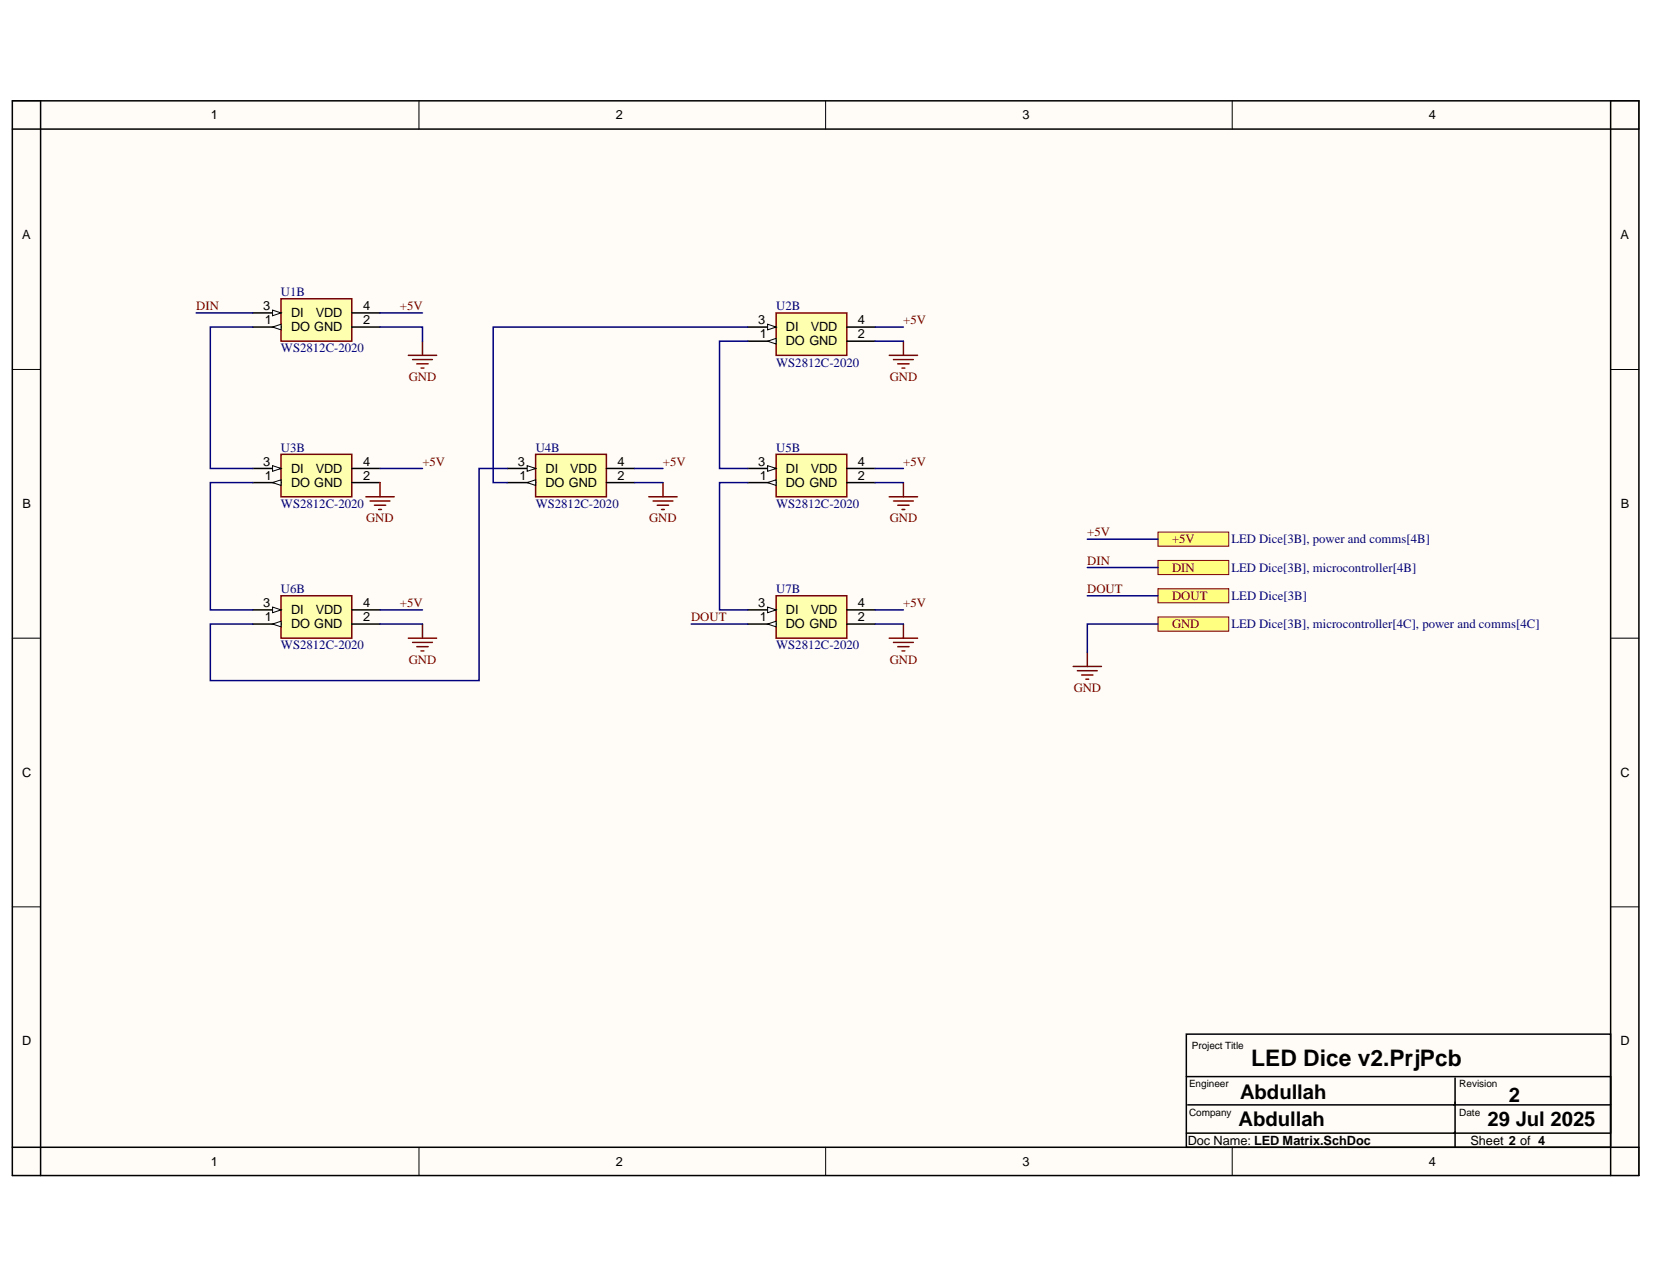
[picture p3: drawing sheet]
<svg xmlns="http://www.w3.org/2000/svg" width="279mm" height="216mm" viewBox="0 0 279 216" stroke-linecap="round" stroke-linejoin="round" font-family="sans-serif">
<g fill="#fffcf8">
<path d="M2.1 17h274.9v181.6h-274.9z" fill-rule="evenodd"/>
<path d="M6.9 21.8h265.3v172h-265.3z" fill-rule="evenodd"/>
</g>
<g fill="none" stroke="#000" stroke-width=".17">
<path d="M2.1 17h4.8M70.8 17v4.8M139.6 17v4.8M208.3 17v4.8M272.2 17h4.8v4.8M2.1 62.4h4.8M272.2 62.4h4.8M2.1 107.8h4.8M272.2 107.8h4.8M2.1 153.2h4.8M272.2 153.2h4.8M70.8 193.8v4.8"/>
<path d="M139.6 193.8v4.8M208.3 193.8v4.8M277 193.8v4.8"/>
</g>
<path d="M2.1 17h274.9v181.6h-274.9zM6.9 17v181.6M272.2 17v181.6M2.1 21.8h274.9M200.5 174.7h71.7v19.1h-71.7zM2.1 193.8h274.9M200.5 181.9h71.7M200.5 191.4h71.7M200.8 186.7h71.4M245.9 182.1v11.7" fill="none" stroke="#000" stroke-width=".25"/>
<path d="M195.7 104.2h12v2.4h-12z" fill-rule="evenodd" fill="#ffff80"/>
<path d="M195.7 104.2h12v2.4h-12z" fill="none" stroke="#800000" stroke-width=".17"/>
<path d="M195.7 89.9h12v2.4h-12z" fill-rule="evenodd" fill="#ffff80"/>
<path d="M195.7 89.9h12v2.4h-12z" fill="none" stroke="#800000" stroke-width=".17"/>
<path d="M195.7 94.7h12v2.4h-12z" fill-rule="evenodd" fill="#ffff80"/>
<path d="M195.7 94.7h12v2.4h-12z" fill="none" stroke="#800000" stroke-width=".17"/>
<path d="M195.7 99.5h12v2.3h-12z" fill-rule="evenodd" fill="#ffff80"/>
<path d="M195.7 99.5h12v2.3h-12z" fill="none" stroke="#800000" stroke-width=".17"/>
<path d="M47.5 50.5h12v7.1h-12z" fill-rule="evenodd" fill="#ffffb0"/>
<path d="M47.5 50.5h12v7.1h-12z" fill="none" stroke="#800000" stroke-width=".25"/>
<path d="M42.7 52.9h4.8" fill="none" stroke="#000" stroke-width=".25"/>
<path d="M46.1 52.4l1.4 .5-1.4 .4z" fill="#f8fcff"/>
<path d="M46.1 52.4l1.4 .5-1.4 .4z" fill="none" stroke="#000" stroke-width=".17"/>
<path d="M42.7 55.3h4.8" fill="none" stroke="#000" stroke-width=".25"/>
<path d="M46.1 55.3l1.4-.5v.9z" fill="#f8fcff"/>
<path d="M46.1 55.3l1.4-.5v.9z" fill="none" stroke="#000" stroke-width=".17"/>
<path d="M59.5 52.9h4.7M59.5 55.3h4.7" fill="none" stroke="#000" stroke-width=".25"/>
<path d="M47.5 76.8h12v7.1h-12z" fill-rule="evenodd" fill="#ffffb0"/>
<path d="M47.5 76.8h12v7.1h-12z" fill="none" stroke="#800000" stroke-width=".25"/>
<path d="M42.7 79.1h4.8" fill="none" stroke="#000" stroke-width=".25"/>
<path d="M46.1 78.7l1.4 .4-1.4 .5z" fill="#f8fcff"/>
<path d="M46.1 78.7l1.4 .4-1.4 .5z" fill="none" stroke="#000" stroke-width=".17"/>
<path d="M42.7 81.5h4.8" fill="none" stroke="#000" stroke-width=".25"/>
<path d="M46.1 81.5l1.4-.4v.9z" fill="#f8fcff"/>
<path d="M46.1 81.5l1.4-.4v.9z" fill="none" stroke="#000" stroke-width=".17"/>
<path d="M59.5 79.1h4.7M59.5 81.5h4.7" fill="none" stroke="#000" stroke-width=".25"/>
<path d="M47.5 100.6h12v7.2h-12z" fill-rule="evenodd" fill="#ffffb0"/>
<path d="M47.5 100.6h12v7.2h-12z" fill="none" stroke="#800000" stroke-width=".25"/>
<path d="M42.7 103h4.8" fill="none" stroke="#000" stroke-width=".25"/>
<path d="M46.1 102.6l1.4 .4-1.4 .5z" fill="#f8fcff"/>
<path d="M46.1 102.6l1.4 .4-1.4 .5z" fill="none" stroke="#000" stroke-width=".17"/>
<path d="M42.7 105.4h4.8" fill="none" stroke="#000" stroke-width=".25"/>
<path d="M46.1 105.4l1.4-.5v1z" fill="#f8fcff"/>
<path d="M46.1 105.4l1.4-.5v1z" fill="none" stroke="#000" stroke-width=".17"/>
<path d="M59.5 103h4.7M59.5 105.4h4.7" fill="none" stroke="#000" stroke-width=".25"/>
<path d="M90.5 76.8h12v7.1h-12z" fill-rule="evenodd" fill="#ffffb0"/>
<path d="M90.5 76.8h12v7.1h-12z" fill="none" stroke="#800000" stroke-width=".25"/>
<path d="M85.8 79.1h4.7" fill="none" stroke="#000" stroke-width=".25"/>
<path d="M89.1 78.7l1.4 .4-1.4 .5z" fill="#f8fcff"/>
<path d="M89.1 78.7l1.4 .4-1.4 .5z" fill="none" stroke="#000" stroke-width=".17"/>
<path d="M85.8 81.5h4.7" fill="none" stroke="#000" stroke-width=".25"/>
<path d="M89.1 81.5l1.4-.4v.9z" fill="#f8fcff"/>
<path d="M89.1 81.5l1.4-.4v.9z" fill="none" stroke="#000" stroke-width=".17"/>
<path d="M102.5 79.1h4.8M102.5 81.5h4.8" fill="none" stroke="#000" stroke-width=".25"/>
<path d="M131.2 52.9h11.9v7.1h-11.9z" fill-rule="evenodd" fill="#ffffb0"/>
<path d="M131.2 52.9h11.9v7.1h-11.9z" fill="none" stroke="#800000" stroke-width=".25"/>
<path d="M126.4 55.3h4.8" fill="none" stroke="#000" stroke-width=".25"/>
<path d="M129.7 54.8l1.5 .5-1.5 .4z" fill="#f8fcff"/>
<path d="M129.7 54.8l1.5 .5-1.5 .4z" fill="none" stroke="#000" stroke-width=".17"/>
<path d="M126.4 57.6h4.8" fill="none" stroke="#000" stroke-width=".25"/>
<path d="M129.7 57.6l1.5-.4v.9z" fill="#f8fcff"/>
<path d="M129.7 57.6l1.5-.4v.9z" fill="none" stroke="#000" stroke-width=".17"/>
<path d="M143.1 55.3h4.8M143.1 57.6h4.8" fill="none" stroke="#000" stroke-width=".25"/>
<path d="M131.2 76.8h11.9v7.1h-11.9z" fill-rule="evenodd" fill="#ffffb0"/>
<path d="M131.2 76.8h11.9v7.1h-11.9z" fill="none" stroke="#800000" stroke-width=".25"/>
<path d="M126.4 79.1h4.8" fill="none" stroke="#000" stroke-width=".25"/>
<path d="M129.7 78.7l1.5 .4-1.5 .5z" fill="#f8fcff"/>
<path d="M129.7 78.7l1.5 .4-1.5 .5z" fill="none" stroke="#000" stroke-width=".17"/>
<path d="M126.4 81.5h4.8" fill="none" stroke="#000" stroke-width=".25"/>
<path d="M129.7 81.5l1.5-.4v.9z" fill="#f8fcff"/>
<path d="M129.7 81.5l1.5-.4v.9z" fill="none" stroke="#000" stroke-width=".17"/>
<path d="M143.1 79.1h4.8M143.1 81.5h4.8" fill="none" stroke="#000" stroke-width=".25"/>
<path d="M131.2 100.6h11.9v7.2h-11.9z" fill-rule="evenodd" fill="#ffffb0"/>
<path d="M131.2 100.6h11.9v7.2h-11.9z" fill="none" stroke="#800000" stroke-width=".25"/>
<path d="M126.4 103h4.8" fill="none" stroke="#000" stroke-width=".25"/>
<path d="M129.7 102.6l1.5 .4-1.5 .5z" fill="#f8fcff"/>
<path d="M129.7 102.6l1.5 .4-1.5 .5z" fill="none" stroke="#000" stroke-width=".17"/>
<path d="M126.4 105.4h4.8" fill="none" stroke="#000" stroke-width=".25"/>
<path d="M129.7 105.4l1.5-.5v1z" fill="#f8fcff"/>
<path d="M129.7 105.4l1.5-.5v1z" fill="none" stroke="#000" stroke-width=".17"/>
<path d="M143.1 103h4.8M143.1 105.4h4.8" fill="none" stroke="#000" stroke-width=".25"/>
<g fill="none" stroke="#800000" stroke-width=".25">
<path d="M71.4 57.6v2.4M152.7 57.6v2.4M69 60h4.8M69.7 60.7h3.4M70.5 61.5h1.9M71.2 62.2h.4M150.3 60h4.8M151 60.7h3.4M151.7 61.5h2M152.5 62.2h.4M61.8 83.9h4.8M62.6 84.6h3.3"/>
<path d="M63.3 85.4h1.9M64 86.1h.5M64.2 81.5v2.4M109.7 83.9h4.7M110.4 84.6h3.3M111.1 85.4h1.9M111.8 86.1h.5M112.1 81.5v2.4M150.3 83.9h4.8M151 84.6h3.4M151.7 85.4h2M152.5 86.1h.4"/>
<path d="M152.7 81.5v2.4M69 107.8h4.8M69.7 108.5h3.4M70.5 109.2h1.9M71.2 110h.4M71.4 105.4v2.4M150.3 107.8h4.8M151 108.5h3.4M151.7 109.2h2M152.5 110h.4M152.7 105.4v2.4M181.4 112.6h4.8"/>
<path d="M182.1 113.3h3.4M182.8 114h1.9M183.5 114.7h.5M183.8 110.2v2.4"/>
</g>
<g fill="none" stroke="#000080" stroke-width=".25">
<path d="M33.2 52.9h9.5M42.7 55.3h-7.2v23.8h7.2M64.2 55.3h7.2v2.3M64.2 52.9h7.2M126.4 55.3h-43v26.2h2.4M126.4 57.6h-4.8v21.5h4.8M147.9 55.3h4.8M147.9 57.6h4.8M64.2 79.1h7.2M85.8 79.1h-4.8v35.9h-45.4v-9.6h7.1M107.3 79.1h4.8M147.9 79.1h4.8"/>
<path d="M42.7 81.5h-7.1v21.5h7.1M107.3 81.5h4.8M126.4 81.5h-4.8v21.5h4.8M147.9 81.5h4.8M183.8 91.1h11.9M183.8 95.9h11.9M64.2 103h7.2M64.2 105.4h7.2M116.8 105.4h9.6M147.9 103h4.8M147.9 105.4h4.8M183.8 100.6h11.9"/>
<path d="M195.7 105.4h-11.9v4.8"/>
</g>
<text font-size="3.8" x="211.5" y="180.1">LED Dice v2.PrjPcb</text>
<g font-size="3.4">
<text x="209.6" y="185.7">Abdullah</text>
<text x="209.3" y="190.2">Abdullah</text>
<text x="251.4" y="190.2">29 Jul 2025</text>
<text x="255" y="186.2">2</text>
</g>
<g font-size="2.2">
<text x="35.7" y="20.2">1</text>
<text x="104.1" y="20.2">2</text>
<text x="172.8" y="20.2">3</text>
<text x="241.5" y="20.2">4</text>
<text x="3.8" y="40.4">A</text>
<text x="273.9" y="40.4">A</text>
<text x="44.5" y="52.4">3</text>
<text x="49.2" y="53.6">DI</text>
<text x="53.4" y="53.6">VDD</text>
<text x="61.4" y="52.4">4</text>
<text x="44.8" y="54.8">1</text>
<text x="49.2" y="56">DO GND</text>
<text x="61.4" y="54.8">2</text>
<text x="128.1" y="54.8">3</text>
<text x="128.4" y="57.2">1</text>
<text x="132.8" y="56">DI</text>
<text x="132.8" y="58.4">DO GND</text>
<text x="137" y="56">VDD</text>
<text x="145" y="54.8">4</text>
<text x="145" y="57.2">2</text>
<text x="44.5" y="78.7">3</text>
<text x="44.8" y="81.1">1</text>
<text x="49.2" y="79.9">DI</text>
<text x="49.2" y="82.2">DO GND</text>
<text x="53.4" y="79.9">VDD</text>
<text x="61.4" y="78.7">4</text>
<text x="61.4" y="81.1">2</text>
<text x="87.5" y="78.7">3</text>
<text x="87.8" y="81.1">1</text>
<text x="92.2" y="79.9">DI</text>
<text x="92.2" y="82.2">DO GND</text>
<text x="96.4" y="79.9">VDD</text>
<text x="104.4" y="78.7">4</text>
<text x="104.4" y="81.1">2</text>
<text x="128.1" y="78.7">3</text>
<text x="128.4" y="81.1">1</text>
<text x="132.8" y="79.9">DI</text>
<text x="132.8" y="82.2">DO GND</text>
<text x="137" y="79.9">VDD</text>
<text x="145" y="78.7">4</text>
<text x="145" y="81.1">2</text>
<text x="3.8" y="85.8">B</text>
<text x="274" y="85.8">B</text>
<text x="44.5" y="102.6">3</text>
<text x="44.8" y="105">1</text>
<text x="49.2" y="103.8">DI</text>
<text x="49.2" y="106.2">DO GND</text>
<text x="53.4" y="103.8">VDD</text>
<text x="61.4" y="102.6">4</text>
<text x="61.4" y="105">2</text>
<text x="128.1" y="102.6">3</text>
<text x="128.4" y="105">1</text>
<text x="132.8" y="103.8">DI</text>
<text x="132.8" y="106.2">DO GND</text>
<text x="137" y="103.8">VDD</text>
<text x="145" y="102.6">4</text>
<text x="145" y="105">2</text>
<text x="3.7" y="131.2">C</text>
<text x="273.9" y="131.2">C</text>
<text x="3.8" y="176.6">D</text>
<text x="273.9" y="176.6">D</text>
<text x="35.7" y="196.9">1</text>
<text x="104.1" y="196.9">2</text>
<text x="172.8" y="196.9">3</text>
<text x="200.8" y="193.4">Doc Name: LED Matrix.SchDoc</text>
<text x="241.5" y="196.9">4</text>
<text x="248.6" y="193.4">Sheet 2 of 4</text>
</g>
<g font-size="2.2" fill="#800000">
<text x="33.2" y="52.4">DIN</text>
<text x="67.6" y="52.4">+5V</text>
<text x="152.7" y="54.8">+5V</text>
<text x="69.1" y="64.3">GND</text>
<text x="150.4" y="64.3">GND</text>
<text x="71.4" y="78.7">+5V</text>
<text x="112" y="78.7">+5V</text>
<text x="152.7" y="78.7">+5V</text>
<text x="61.9" y="88.2">GND</text>
<text x="109.7" y="88.2">GND</text>
<text x="150.4" y="88.2">GND</text>
<text x="183.8" y="90.6">+5V</text>
<text x="183.8" y="95.4">DIN</text>
<text x="198.1" y="91.8">+5V</text>
<text x="183.8" y="100.2">DOUT</text>
<text x="198.1" y="96.6">DIN</text>
<text x="198.1" y="101.3">DOUT</text>
<text x="67.6" y="102.6">+5V</text>
<text x="116.8" y="104.9">DOUT</text>
<text x="152.7" y="102.6">+5V</text>
<text x="198.1" y="106.1">GND</text>
<text x="69.1" y="112.1">GND</text>
<text x="150.4" y="112.1">GND</text>
<text x="181.5" y="116.9">GND</text>
</g>
<g font-size="2.2" fill="#000080">
<text x="47.5" y="50">U1B</text>
<text x="131.2" y="52.4">U2B</text>
<text x="47.5" y="59.5">WS2812C-2020</text>
<text x="131.2" y="62">WS2812C-2020</text>
<text x="47.5" y="76.3">U3B</text>
<text x="90.5" y="76.3">U4B</text>
<text x="131.2" y="76.3">U5B</text>
<text x="47.5" y="85.8">WS2812C-2020</text>
<text x="90.5" y="85.8">WS2812C-2020</text>
<text x="131.2" y="85.8">WS2812C-2020</text>
<text x="208.2" y="91.8">LED Dice[3B], power and comms[4B]</text>
<text x="47.5" y="100.2">U6B</text>
<text x="131.2" y="100.2">U7B</text>
<text x="208.2" y="96.6">LED Dice[3B], microcontroller[4B]</text>
<text x="208.2" y="101.3">LED Dice[3B]</text>
<text x="208.2" y="106.1">LED Dice[3B], microcontroller[4C], power and comms[4C]</text>
<text x="47.5" y="109.7">WS2812C-2020</text>
<text x="131.2" y="109.7">WS2812C-2020</text>
</g>
<g font-size="1.7">
<text x="201.4" y="177.2">Project Title</text>
<text x="201" y="183.6">Engineer</text>
<text x="246.7" y="183.6">Revision</text>
<text x="201" y="188.4">Company</text>
<text x="246.7" y="188.4">Date</text>
</g>
</svg>
